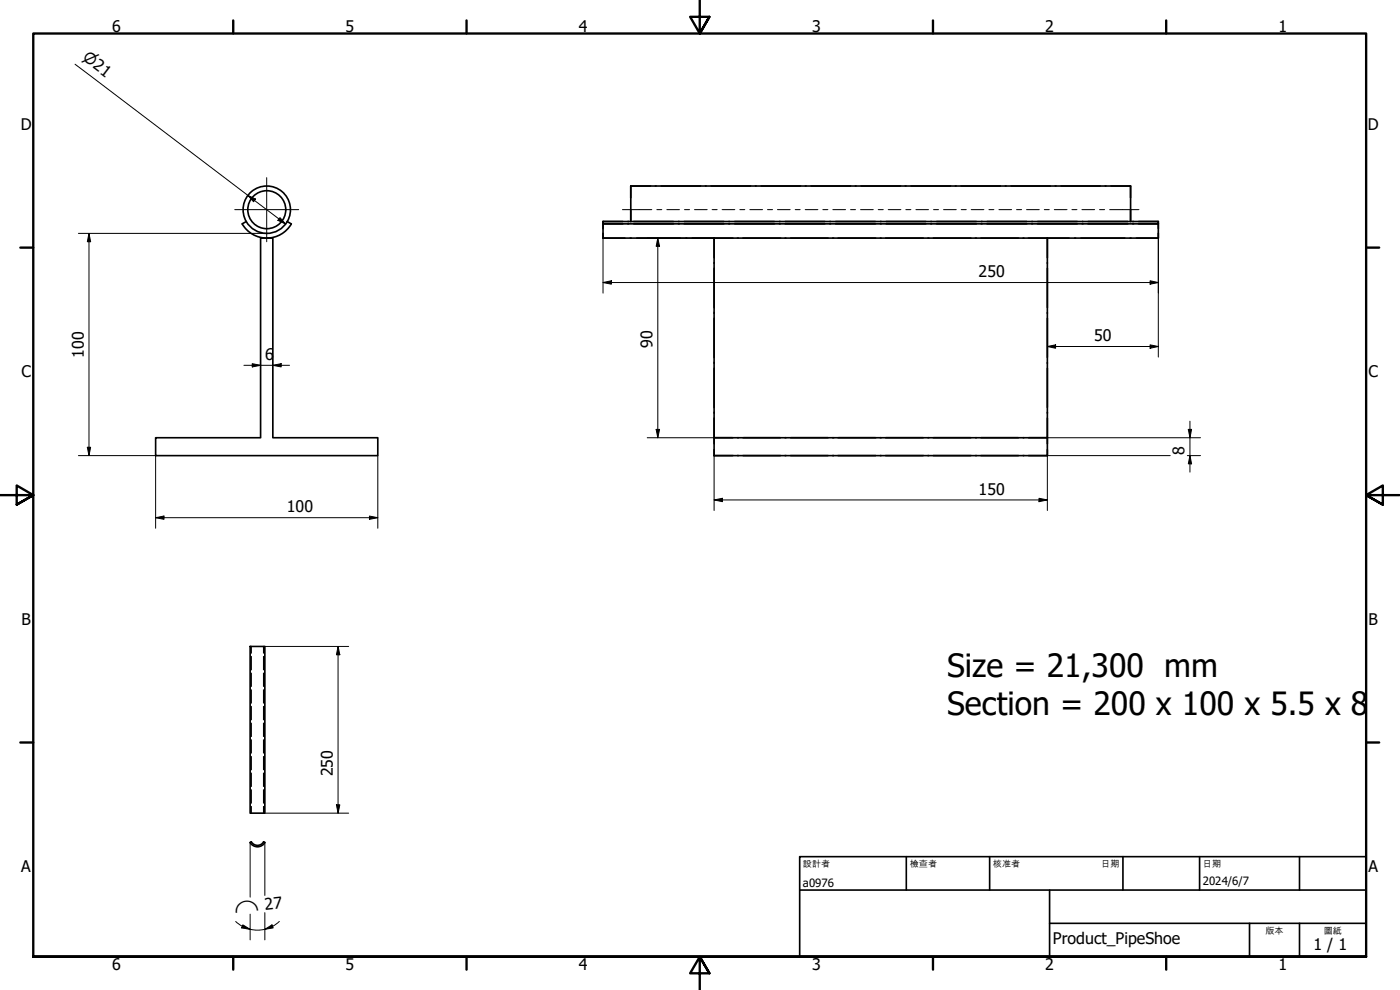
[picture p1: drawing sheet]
<svg xmlns="http://www.w3.org/2000/svg" width="420mm" height="297mm" viewBox="0 0 420 297" stroke-linecap="round" stroke-linejoin="round" font-family="sans-serif">
<g fill="none" stroke="#000" stroke-width=".49">
<path d="M189.3 55.8h150v10.7v-3.6M189.3 55.8v10.7M189.3 55.8h5.9M196.7 55.8h.2M198.4 55.8h11.8M211.7 55.8h.2M213.4 55.8h11.8M226.7 55.8h.2M228.4 55.8h11.8M241.7 55.8h.2M243.4 55.8h11.8M256.7 55.8h.2"/>
<path d="M258.4 55.8h11.8M271.7 55.8h.2M273.4 55.8h11.8M286.7 55.8h.2M288.4 55.8h11.8M301.7 55.8h.2M303.4 55.8h11.8M316.7 55.8h.2M318.4 55.8h11.8M331.7 55.8h.2M333.4 55.8h5.9v3.6M73.9 66.5a7.1 7.1 0 0 1 6.2-10.7 7.1 7.1 0 0 1 6.1 10.7"/>
<path d="M73.9 66.5a7.1 7.1 0 0 0 12.3 0M73.9 66.5l-1.2 .7a8.5 8.5 0 0 0 14.7 0l-1.2-.7M78.2 71.4h3.7v59.9h31.5v5.4h-66.7v-5.4h31.5zM181 66.5v4.9M181 66.5h166.6v.7h-5.9M181 66.9v1.7M181 71.4h38.9M181 66.5v.2M181 70v1.4M181 66.5h5.9M186.9 67.2h-5.9h166.6v4.2M188.4 67.2h.3"/>
<path d="M188.4 66.5h.3M190.2 67.2h11.9M190.2 66.5h11.9M203.6 67.2h.2M203.6 66.5h.2M205.3 67.2h11.9M205.3 66.5h11.9M214.3 71.4v65.3M214.3 71.4h100v59.9h-100h5.6M214.3 71.4v5.9M214.3 78.8v.2M218.7 67.2h.3"/>
<path d="M218.7 66.5h.3M220.5 67.2h11.9M220.5 66.5h11.9M221.3 71.4h.3M223 71.4h11.2M233.9 67.2h.2M233.9 66.5h.2M235.6 71.4h.3M235.6 67.2h11.9M235.6 66.5h11.9M237.3 71.4h11.2M249 67.2h.3"/>
<path d="M249 66.5h.3M249.9 71.4h.3M250.8 67.2h11.9M250.8 66.5h11.9M251.5 71.4h11.3M264.2 71.4h.2M264.2 67.2h.2M264.2 66.5h.2M265.8 71.4h11.3M265.9 67.2h11.9M265.9 66.5h11.9M278.5 71.4h.2"/>
<path d="M279.3 67.2h.3M279.3 66.5h.3M280.1 71.4h11.3M281.1 67.2h11.9M281.1 66.5h11.9M292.8 71.4h.2M294.4 71.4h11.2M294.5 67.2h.2M294.5 66.5h.2M296.2 67.2h12M296.2 66.5h12M307.1 71.4h.2"/>
<path d="M308.7 71.4h38.9M309.6 67.2h.3M309.6 66.5h.3M311.4 67.2h11.9M311.4 66.5h11.9M314.3 71.4v5.9M314.3 78.8v.2M324.8 67.2h.2M324.8 66.5h.2M326.5 67.2h12M326.5 66.5h12M339.9 67.2h.3"/>
<path d="M339.9 66.5h.3M341.7 66.5h5.9v.2M347.6 66.9v1.7M347.6 70v1.4M214.3 80.5v11.8M214.3 93.8v.2M214.3 95.5v11.8M314.3 80.5v11.8M314.3 93.8v.2M314.3 95.5v11.8M214.3 108.8v.2M214.3 110.5v11.8"/>
<path d="M314.3 108.8v.2M314.3 110.5v11.8M214.3 125.4v7.7M214.3 123.7v.3M214.3 134.9v1.8M214.3 136.7h5.6M221.3 131.3h.3M221.3 136.7h.3M223 131.3h11.2M223 136.7h11.2M235.6 131.3h.3M235.6 136.7h.3"/>
<path d="M237.3 131.3h11.2M237.3 136.7h11.2M249.9 131.3h.3M249.9 136.7h.3M251.5 131.3h11.3M251.5 136.7h11.3M264.2 131.3h.2M264.2 136.7h.2M265.8 131.3h11.3M265.8 136.7h11.3M278.5 131.3h.2M278.5 136.7h.2"/>
<path d="M280.1 131.3h11.3M280.1 136.7h11.3M292.8 131.3h.2M292.8 136.7h.2M294.4 131.3h11.2M294.4 136.7h11.2M307.1 131.3h.2M307.1 136.7h.2M308.7 131.3h5.6v5.4h-100M314.3 123.7v.3M314.3 125.4v7.7M314.3 134.9v1.8h-5.6"/>
<path d="M75.1 194h4.4v50h-4.4zM79.1 252.6l.4 .2a2.56 2.56 0 0 1-4.4 0M79.1 252.6a2.13 2.13 0 0 1-3.7 0l-.3 .2"/>
<circle cx="80.1" cy="62.9" r="5.7"/>
</g>
<g fill="none" stroke="#000" stroke-width=".35">
<path d="M75.4 194v2M75.4 197v4M79.1 194v2M79.1 197v4M75.4 202v4M75.4 207v4M75.4 211.9v4.1M75.4 217v4M79.1 202v4M79.1 207v4M79.1 211.9v4.1M79.1 217v4"/>
<path d="M75.4 222v4M75.4 227v4M75.4 232v4M75.4 237v4M79.1 222v4M79.1 227v4M79.1 232v4M79.1 237v4M75.4 242v2M79.1 242v2"/>
</g>
<g fill="none" stroke="#000" stroke-width=".71">
<path d="M70 6.1v4M140 6.1v4M210 0v10.1l-2.9-5.1h5.8l-2.9 5.1 2.9-5.1M280 6.1v4M350 6.1v4M6.1 74.3h3.9M410 74.3h3.9M0 148.6h10l-5-2.9v5.7l5-2.8-5 2.8M420 148.6h-10l5-2.9v5.7l-5-2.8 5 2.8M6.1 222.8h3.9M410 222.8h3.9M10 287.1v-277h400v277h-400h400"/>
<path d="M70 287.1v3.8M140 287.1v3.8M212.9 292l-2.9-4.9 2.9 4.9h-5.8l2.9-4.9v9.9M280 287.1v3.8M350 287.1v3.8"/>
</g>
<path d="M240 257h170v30.1h-170zM272 257v10.1M297 257v10.1M337 257v10.1M360 257v10.1M390 257v10.1M240 267.1h170M315 277h95M315 267.1v20M375 277v10.1M390 277v10.1" fill="none" stroke="#000" stroke-width=".49"/>
<g fill="none" stroke="#000" stroke-width=".3">
<path d="M22.5 19.3l63.2 47.9M74.4 58.6l2.3 1.1-.6 .8zM23.5 70h56.4M26.7 70l.5 2.5h-1zM26.7 70v66.7M84 65.3l1.7 1.9-2.3-1.1zM181 71.4v16.5M194.2 71.4h20.1M197.4 71.4l.5 2.5h-1zM197.4 71.4v59.9M347.6 71.4v35.7M181 84.8l2.5-.6v1.1z"/>
<path d="M181 84.8h166.6M345.2 84.2l2.4 .6-2.4 .5zM73.2 109.6h13.7M75.7 109.1l2.5 .5-2.5 .5zM81.9 109.6l2.5-.5v1zM314.3 104l2.5-.5v1zM314.3 104h33.3M345.2 103.5l2.4 .5-2.4 .5zM23.5 136.7h23.2v21.8M26.2 134.2h1l-.5 2.5zM113.4 136.7v21.8M194.2 131.3h20.1"/>
<path d="M196.9 128.8h1l-.5 2.5zM214.3 136.7v16.5M314.3 131.3h46M351.2 136.7h-36.9v16.5M356.3 136.7h4M356.6 128.8h1l-.5 2.5zM357.1 136.7l.5 2.5h-1zM357.1 126.4v15.3M46.7 155.3l2.5-.5v1zM46.7 155.3h66.7M110.9 154.8l2.5 .5-2.5 .5zM214.3 150l2.5-.5v1z"/>
<path d="M214.3 150h100M311.8 149.5l2.5 .5-2.5 .5zM79.5 194h25.1M101.5 194l.5 2.5h-1zM101.5 194v50M75.1 252.8v16.4M79.5 244h25.1M79.5 252.8v15.9M101 241.5h1l-.5 2.5zM70.7 276.5l2 1.4M72.7 278a9.9 9.9 0 0 0 4.9 1.1 9.7 9.7 0 0 0 4.2-1.1M72.9 277.5l2.2 1.3-2.6-.4z"/>
<path d="M75.1 274.3v7.7M79.5 278.8l2.1-1.3 .4 .9zM79.5 273.8v8.2M83.8 276.5l-2 1.4"/>
</g>
<g fill="#000">
<path d="M74.4 58.6l2.3 1.1-.6 .8zM26.7 70l.5 2.5h-1zM84 65.3l1.7 1.9-2.3-1.1zM197.4 71.4l.5 2.5h-1zM181 84.8l2.5-.6v1.1zM345.2 84.2l2.4 .6-2.4 .5zM75.7 109.1l2.5 .5-2.5 .5zM81.9 109.6l2.5-.5v1zM314.3 104l2.5-.5v1zM345.2 103.5l2.4 .5-2.4 .5zM26.2 134.2h1l-.5 2.5zM196.9 128.8h1l-.5 2.5z"/>
<path d="M356.6 128.8h1l-.5 2.5zM357.1 136.7l.5 2.5h-1zM46.7 155.3l2.5-.5v1zM110.9 154.8l2.5 .5-2.5 .5zM214.3 150l2.5-.5v1zM311.8 149.5l2.5 .5-2.5 .5zM101.5 194l.5 2.5h-1zM101 241.5h1l-.5 2.5zM72.9 277.5l2.2 1.3-2.6-.4zM79.5 278.8l2.1-1.3 .4 .9z"/>
</g>
<path d="M80 53.3v19.2M70.4 62.9h19.2" fill="none" stroke="#000" stroke-width=".3"/>
<g fill="none" stroke="#000" stroke-width=".3">
<path d="M186.8 62.9h8.8M197.1 62.9h1.5M200.1 62.9h3.8M205.4 62.9h1.5M208.4 62.9h3.8M213.7 62.9h1.5M216.7 62.9h3.8M222 62.9h1.5M225 62.9h3.8M230.3 62.9h1.5M233.3 62.9h3.8M238.7 62.9h1.4"/>
<path d="M241.7 62.9h3.8M246.9 62.9h1.6M249.9 62.9h3.9M255.3 62.9h1.5M258.3 62.9h3.8M263.6 62.9h1.5M266.6 62.9h3.8M271.9 62.9h1.5M274.9 62.9h3.8M280.2 62.9h1.5M283.2 62.9h3.8M288.5 62.9h1.5"/>
<path d="M291.5 62.9h3.8M296.8 62.9h1.5M299.8 62.9h3.8M305.1 62.9h1.5M308.1 62.9h3.8M313.4 62.9h1.5M316.4 62.9h3.8M321.7 62.9h1.5M324.7 62.9h3.8M330 62.9h1.5M333 62.9h8.8"/>
</g>
<g font-size="9.6">
<text x="284.2" y="203">Size = 21,300 mm</text>
<text x="284.2" y="214.5">Section = 200 x 100 x 5.5 x 8</text>
</g>
<g font-size="4.8">
<text x="33.7" y="9.6">6</text>
<text x="103.7" y="9.6">5</text>
<text x="173.7" y="9.6">4</text>
<text x="243.7" y="9.6">3</text>
<text x="313.7" y="9.6">2</text>
<text x="383.7" y="9.6">1</text>
<text x="6.2" y="38.9">D</text>
<text x="410.5" y="38.9">D</text>
<text x="293.7" y="83.1">250</text>
<text x="25.1" y="107.3" transform="rotate(-90 25.1 107.3)">100</text>
<text x="195.8" y="104.3" transform="rotate(-90 195.8 104.3)">90</text>
<text x="328.4" y="102.4">50</text>
<text x="6.4" y="113.2">C</text>
<text x="79.6" y="108">6</text>
<text x="410.7" y="113.2">C</text>
<text x="355.5" y="136.7" transform="rotate(-90 355.5 136.7)">8</text>
<text x="293.7" y="148.4">150</text>
<text x="86.1" y="153.7">100</text>
<text x="6.4" y="187.4">B</text>
<text x="410.7" y="187.4">B</text>
<text x="99.9" y="232.9" transform="rotate(-90 99.9 232.9)">250</text>
<text x="6.4" y="261.7">A</text>
<text x="410.7" y="261.7">A</text>
<text x="79.6" y="273" transform="rotate(-6 79.6 273)">27</text>
<text x="316" y="283.4">Product_PipeShoe</text>
<text x="394.2" y="285">1 / 1</text>
<text x="33.7" y="290.9">6</text>
<text x="103.7" y="290.9">5</text>
<text x="173.7" y="290.9">4</text>
<text x="243.7" y="290.9">3</text>
<text x="313.7" y="290.9">2</text>
<text x="383.7" y="290.9">1</text>
</g>
<g font-size="4.6">
<text x="24.6" y="17.8" transform="rotate(37 24.6 17.8)">⌀21</text>
<text x="70.5" y="274" transform="rotate(-6 70.5 274)">⌒</text>
</g>
<g font-size="3.4">
<text x="241" y="266">a0976</text>
<text x="361" y="265.5">2024/6/7</text>
</g>
<g font-size="2.7">
<text x="241" y="260.1">設計者</text>
<text x="273" y="260.1">檢查者</text>
<text x="298" y="260.1">核准者</text>
<text x="330.5" y="260.1">日期</text>
<text x="361" y="260.1">日期</text>
<text x="379.8" y="280.1">版本</text>
<text x="397.3" y="280.1">圖紙</text>
</g>
</svg>
